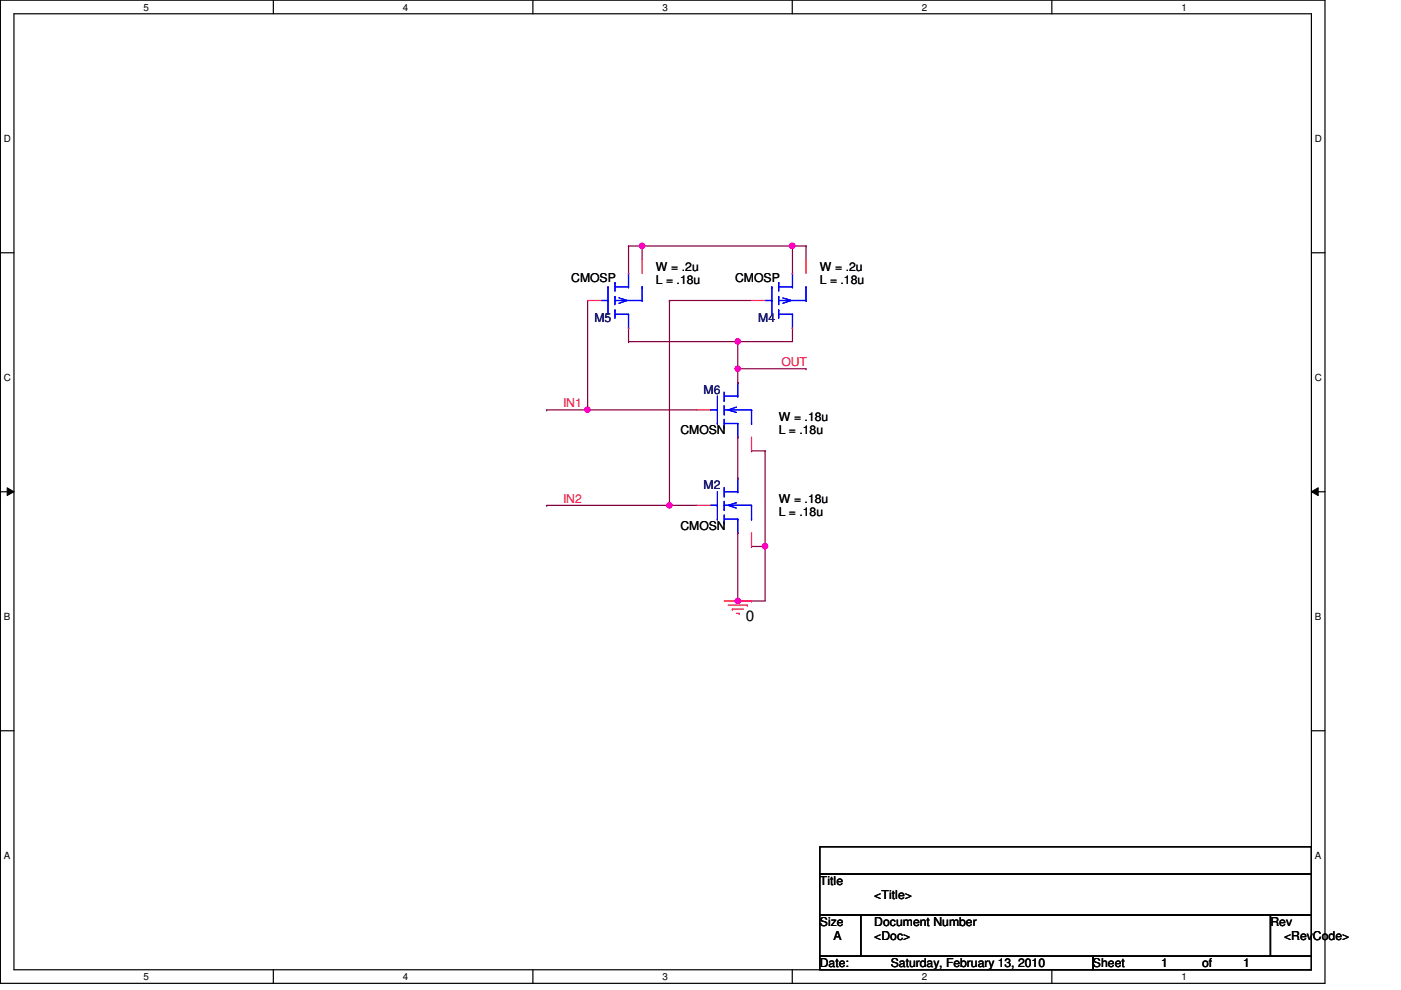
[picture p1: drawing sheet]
<svg xmlns="http://www.w3.org/2000/svg" width="297mm" height="210mm" viewBox="0 0 297 210" stroke-linecap="round" stroke-linejoin="round" font-family="sans-serif">
<path d="M.1 0h280.8v208.5h-280.8zM3 2.9h275v202.7h-275z" fill="none" stroke="#000" stroke-width=".25"/>
<g fill="#fff">
<path d="M30.4 .3h1.2v2.4h-1.2z"/>
<path d="M30.4 205.9h1.2v2.3h-1.2z"/>
</g>
<path d="M58 0v2.9M58 205.6v2.9" fill="none" stroke="#000" stroke-width=".25"/>
<g fill="#fff">
<path d="M85.4 .3h1.2v2.4h-1.2z"/>
<path d="M85.4 205.9h1.2v2.3h-1.2z"/>
</g>
<path d="M113 0v2.9M113 205.6v2.9" fill="none" stroke="#000" stroke-width=".25"/>
<g fill="#fff">
<path d="M140.5 .3h1.1v2.4h-1.1z"/>
<path d="M140.5 205.9h1.1v2.3h-1.1z"/>
</g>
<path d="M168 0v2.9M168 205.6v2.9" fill="none" stroke="#000" stroke-width=".25"/>
<g fill="#fff">
<path d="M195.4 .3h1.2v2.4h-1.2z"/>
<path d="M195.4 205.9h1.2v2.3h-1.2z"/>
</g>
<path d="M223 0v2.9M223 205.6v2.9" fill="none" stroke="#000" stroke-width=".25"/>
<g fill="#fff">
<path d="M250.5 .3h1.1v2.4h-1.1z"/>
<path d="M250.5 205.9h1.1v2.3h-1.1z"/>
<path d="M.8 28.2h1.5v2.4h-1.5z"/>
<path d="M278.8 28.2h1.4v2.4h-1.4z"/>
<path d="M.8 78.9h1.5v2.3h-1.5z"/>
<path d="M278.8 78.9h1.4v2.3h-1.4z"/>
</g>
<path d="M.1 53.6h2.9M278 53.6h2.9" fill="none" stroke="#000" stroke-width=".25"/>
<g fill="#fff">
<path d="M.8 129.6h1.4v2.3h-1.4z"/>
<path d="M278.8 129.6h1.3v2.3h-1.3z"/>
</g>
<path d="M.1 104.3h2.9M278 104.3h2.9" fill="none" stroke="#000" stroke-width=".25"/>
<path d="M1.5 103.4l1.5 .9-1.5 .8zM278 104.3l1.5-.9v1.7z" fill="#000"/>
<path d="M1.5 103.4l1.5 .9-1.5 .8zM278 104.3l1.5-.9v1.7z" fill="none" stroke="#000" stroke-width=".21"/>
<g fill="#fff">
<path d="M.8 180.3h1.4v2.3h-1.4z"/>
<path d="M278.8 180.3h1.3v2.3h-1.3z"/>
</g>
<path d="M.1 154.9h2.9M278 154.9h2.9" fill="none" stroke="#000" stroke-width=".25"/>
<path d="M124.6 86.9h.1M124.6 86.9h23.1M115.9 107.1h.1M115.9 107.1h26" fill="none" stroke="#800040" stroke-width=".25"/>
<circle cx="124.5" cy="86.9" r=".56" fill="#f0f"/>
<circle cx="124.5" cy="86.9" r=".56" fill="none" stroke="#f0f" stroke-width=".25"/>
<g fill="none" stroke="#800040" stroke-width=".25">
<path d="M133.3 52.2h.1M133.3 52.2v5.8M136.1 52.2h.1M136.1 52.2v2.8M168 52.2h.1M168 52.2v5.8M168 52.2h2.9M170.9 52.2h.1M170.9 52.2v2.8M133.3 69.5h.1M133.3 69.5v2.9M141.9 63.7h.1"/>
<path d="M141.9 63.7h17.4M156.4 72.4h.1M168 69.5h.1M168 69.5v2.9h-11.6M156.4 92.7h.1M156.4 92.7v8.7M141.9 107.1h.1M141.9 107.1h5.8"/>
</g>
<circle cx="156.4" cy="72.4" r=".56" fill="#f0f"/>
<circle cx="156.4" cy="72.4" r=".56" fill="none" stroke="#f0f" stroke-width=".25"/>
<path d="M133.3 52.2h.1M133.3 52.2h2.8M141.9 63.7h.1M141.9 63.7v43.4" fill="none" stroke="#800040" stroke-width=".25"/>
<circle cx="141.9" cy="107.1" r=".56" fill="#f0f"/>
<circle cx="141.9" cy="107.1" r=".56" fill="none" stroke="#f0f" stroke-width=".25"/>
<path d="M156.4 127.4h.1M156.4 127.4h5.8" fill="none" stroke="#800040" stroke-width=".25"/>
<circle cx="156.4" cy="127.4" r=".56" fill="#f0f"/>
<circle cx="156.4" cy="127.4" r=".56" fill="none" stroke="#f0f" stroke-width=".25"/>
<path d="M156.4 78.2h.1M156.4 78.2v2.9" fill="none" stroke="#800040" stroke-width=".25"/>
<circle cx="156.4" cy="78.2" r=".56" fill="#f0f"/>
<circle cx="156.4" cy="78.2" r=".56" fill="none" stroke="#f0f" stroke-width=".25"/>
<path d="M133.3 72.4h.1M133.3 72.4h23.1M156.4 72.4h.1M156.4 72.4v5.8M159.3 95.6h.1M159.3 95.6h2.9M162.2 115.9h.1M162.2 115.9v11.5" fill="none" stroke="#800040" stroke-width=".25"/>
<circle cx="162.2" cy="115.8" r=".56" fill="#f0f"/>
<circle cx="162.2" cy="115.8" r=".56" fill="none" stroke="#f0f" stroke-width=".25"/>
<path d="M136.1 52.2h.1M136.1 52.2h31.9M156.4 78.2h14.5M170.9 78.2h.1M162.2 95.6h.1M162.2 95.6v20.3h-2.9M159.3 115.9h.1" fill="none" stroke="#800040" stroke-width=".25"/>
<circle cx="168" cy="52.1" r=".56" fill="#f0f"/>
<circle cx="168" cy="52.1" r=".56" fill="none" stroke="#f0f" stroke-width=".25"/>
<circle cx="136.1" cy="52.1" r=".56" fill="#f0f"/>
<circle cx="136.1" cy="52.1" r=".56" fill="none" stroke="#f0f" stroke-width=".25"/>
<path d="M124.6 63.7h.1M124.6 63.7v23.2h-8.7M115.9 86.9h.1M156.4 112.9h.1M156.4 112.9v14.5" fill="none" stroke="#800040" stroke-width=".25"/>
<g fill="none" stroke="#f00" stroke-width=".25">
<path d="M133.3 58h.1M136.1 55v3M168 58h.1M170.9 55v3M124.6 63.7h2.9M133.3 69.5h.1M159.3 63.7h2.9M168 69.5h.1M147.7 86.9h2.9M156.4 92.7h.1M156.4 81.1h.1M159.3 92.7v2.9"/>
<path d="M147.7 107.1h2.9M156.4 112.9h.1M156.4 101.4h.1M159.3 112.9v3M153.5 127.4h5.8M154.4 128.3h4M155.3 129.2h.1M155.3 129.2h2.3M156.1 130h.6M156.7 130h.1M158.4 128.3h.1M159.3 127.4h.1"/>
</g>
<path d="M173.8 179.5h104.2v5.8h-104.2zM173.8 185.3h104.2v8.7h-104.2zM173.8 194h8.7v8.7h-8.7zM182.5 194h86.9v8.7h-86.9zM269.4 194h8.6v8.7h-8.6zM173.8 202.7h57.9v2.9h-57.9zM231.7 202.7h46.3v2.9h-46.3z" fill="none" stroke="#000" stroke-width=".25"/>
<g fill="none" stroke="#00f" stroke-width=".25">
<path d="M130.4 59.9h.1M130.4 59.9v1.8M133.3 58h.1M133.3 58v2.8M165.1 59.9h.1M165.1 59.9v1.8M168 58h.1M168 58v2.8M127.5 63.7h1.4M128.9 60.8h.1M128.9 63.7h.1M128.9 60.8v5.8"/>
<path d="M130.4 65.7h.1M130.4 62.9h.1M130.4 60.8h2.9M130.4 66.6h2.9M130.4 63.7h5.7M130.4 62.9v1.7M130.4 65.7v1.8M131.2 63.2l1.8 .5-1.8 .6M133.3 60.8h.1M133.3 66.6h.1M133.3 69.5h.1M133.3 66.6v2.9"/>
<path d="M136.1 60.8h.1M136.1 63.7h.1M136.1 60.8v2.9M162.2 63.7h1.5M163.7 60.8h.1M163.7 63.7h.1M163.7 60.8v5.8M165.1 65.7h.1M165.1 62.9h.1M165.1 60.8h2.9M165.1 66.6h2.9M165.1 63.7h5.8"/>
<path d="M165.1 62.9v1.7M165.1 65.7v1.8M166 63.2l1.7 .5-1.7 .6M168 60.8h.1M168 66.6h.1M168 69.5h.1M168 66.6v2.9M170.9 60.8h.1M170.9 63.7h.1M170.9 60.8v2.9M150.6 86.9h1.5M152.1 89.8h.1"/>
<path d="M152.1 86.9h.1M152.1 84v5.8M153.5 84.9h.1M153.5 87.8h.1M153.5 90.7h.1M153.5 89.8h2.9M153.5 84h2.9M153.5 86.9h5.8M153.5 83.1v1.8M153.5 86v1.8M153.5 88.9v1.8M156.1 86.3l-1.7 .6 1.7 .6"/>
<path d="M156.4 89.8h.1M156.4 84h.1M156.4 92.7h.1M156.4 81.1h.1M156.4 81.1v2.9M156.4 89.8v2.9M159.3 89.8h.1M159.3 86.9h.1M159.3 86.9v2.9M150.6 107.1h1.5M152.1 110.1h.1M152.1 107.1h.1"/>
<path d="M152.1 104.3v5.8M153.5 105.2h.1M153.5 108h.1M153.5 110.9h.1M153.5 103.4v1.8M153.5 106.3v1.7M153.5 109.2v1.7M153.5 110.1h2.9M153.5 104.3h2.9M153.5 107.1h5.8M156.1 106.6l-1.7 .5 1.7 .6M156.4 110.1h.1"/>
<path d="M156.4 104.3h.1M156.4 112.9h.1M156.4 101.4h.1M156.4 101.4v2.9M156.4 110.1v2.8M159.3 110.1h.1M159.3 107.1h.1M159.3 107.1v3"/>
</g>
<circle cx="124.5" cy="86.9" r=".56" fill="#f0f"/>
<circle cx="124.5" cy="86.9" r=".56" fill="none" stroke="#f0f" stroke-width=".25"/>
<circle cx="156.4" cy="72.4" r=".56" fill="#f0f"/>
<circle cx="156.4" cy="72.4" r=".56" fill="none" stroke="#f0f" stroke-width=".25"/>
<circle cx="141.9" cy="107.1" r=".56" fill="#f0f"/>
<circle cx="141.9" cy="107.1" r=".56" fill="none" stroke="#f0f" stroke-width=".25"/>
<circle cx="156.4" cy="127.4" r=".56" fill="#f0f"/>
<circle cx="156.4" cy="127.4" r=".56" fill="none" stroke="#f0f" stroke-width=".25"/>
<circle cx="156.4" cy="78.2" r=".56" fill="#f0f"/>
<circle cx="156.4" cy="78.2" r=".56" fill="none" stroke="#f0f" stroke-width=".25"/>
<circle cx="162.2" cy="115.8" r=".56" fill="#f0f"/>
<circle cx="162.2" cy="115.8" r=".56" fill="none" stroke="#f0f" stroke-width=".25"/>
<circle cx="168" cy="52.1" r=".56" fill="#f0f"/>
<circle cx="168" cy="52.1" r=".56" fill="none" stroke="#f0f" stroke-width=".25"/>
<circle cx="136.1" cy="52.1" r=".56" fill="#f0f"/>
<circle cx="136.1" cy="52.1" r=".56" fill="none" stroke="#f0f" stroke-width=".25"/>
<text font-size="3.2" x="158.2" y="131.7">0</text>
<g font-size="2.6">
<text x="121.1" y="59.7">CMOSP</text>
<text x="139.1" y="57.4">W = .2u</text>
<text x="155.9" y="59.7">CMOSP</text>
<text x="173.8" y="57.4">W = .2u</text>
<text x="139.1" y="60.3">L = .18u</text>
<text x="173.8" y="60.3">L = .18u</text>
<text x="165.1" y="89.2">W = .18u</text>
<text x="144.3" y="92.1">CMOSN</text>
<text x="165.1" y="92.1">L = .18u</text>
<text x="165.1" y="106.6">W = .18u</text>
<text x="144.3" y="112.4">CMOSN</text>
<text x="165.1" y="109.5">L = .18u</text>
<text x="173.8" y="187.7">Title</text>
<text x="185.4" y="190.6">&lt;Title&gt;</text>
<text x="173.8" y="196.3">Size</text>
<text x="185.4" y="196.3">Document Number</text>
<text x="269.4" y="196.3">Rev</text>
<text x="176.7" y="199.3">A</text>
<text x="185.4" y="199.3">&lt;Doc&gt;</text>
<text x="272.2" y="199.3">&lt;RevCode&gt;</text>
<text x="173.8" y="205.1">Date:</text>
<text x="188.8" y="205.1">Saturday, February 13, 2010</text>
<text x="231.7" y="205.1">Sheet</text>
<text x="246.2" y="205.1">1</text>
<text x="254.9" y="205.1">of</text>
<text x="263.6" y="205.1">1</text>
</g>
<g font-size="2.6" fill="#000080">
<text x="126" y="68.4">M5</text>
<text x="160.8" y="68.4">M4</text>
<text x="149.2" y="83.4">M6</text>
<text x="149.2" y="103.7">M2</text>
</g>
<g font-size="2.6" fill="#f00">
<text x="165.7" y="77.6">OUT</text>
<text x="119.4" y="86.3">IN1</text>
<text x="119.4" y="106.6">IN2</text>
</g>
<g font-size="2.1">
<text x="30.4" y="2.2">5</text>
<text x="85.4" y="2.2">4</text>
<text x="140.5" y="2.2">3</text>
<text x="195.4" y="2.2">2</text>
<text x="250.5" y="2.2">1</text>
<text x=".8" y="30.1">D</text>
<text x="278.8" y="30.1">D</text>
<text x=".8" y="80.8">C</text>
<text x="278.8" y="80.8">C</text>
<text x=".8" y="131.5">B</text>
<text x="278.8" y="131.5">B</text>
<text x=".8" y="182.2">A</text>
<text x="278.8" y="182.2">A</text>
<text x="30.4" y="207.8">5</text>
<text x="85.4" y="207.8">4</text>
<text x="140.5" y="207.8">3</text>
<text x="195.4" y="207.8">2</text>
<text x="250.5" y="207.8">1</text>
</g>
</svg>
